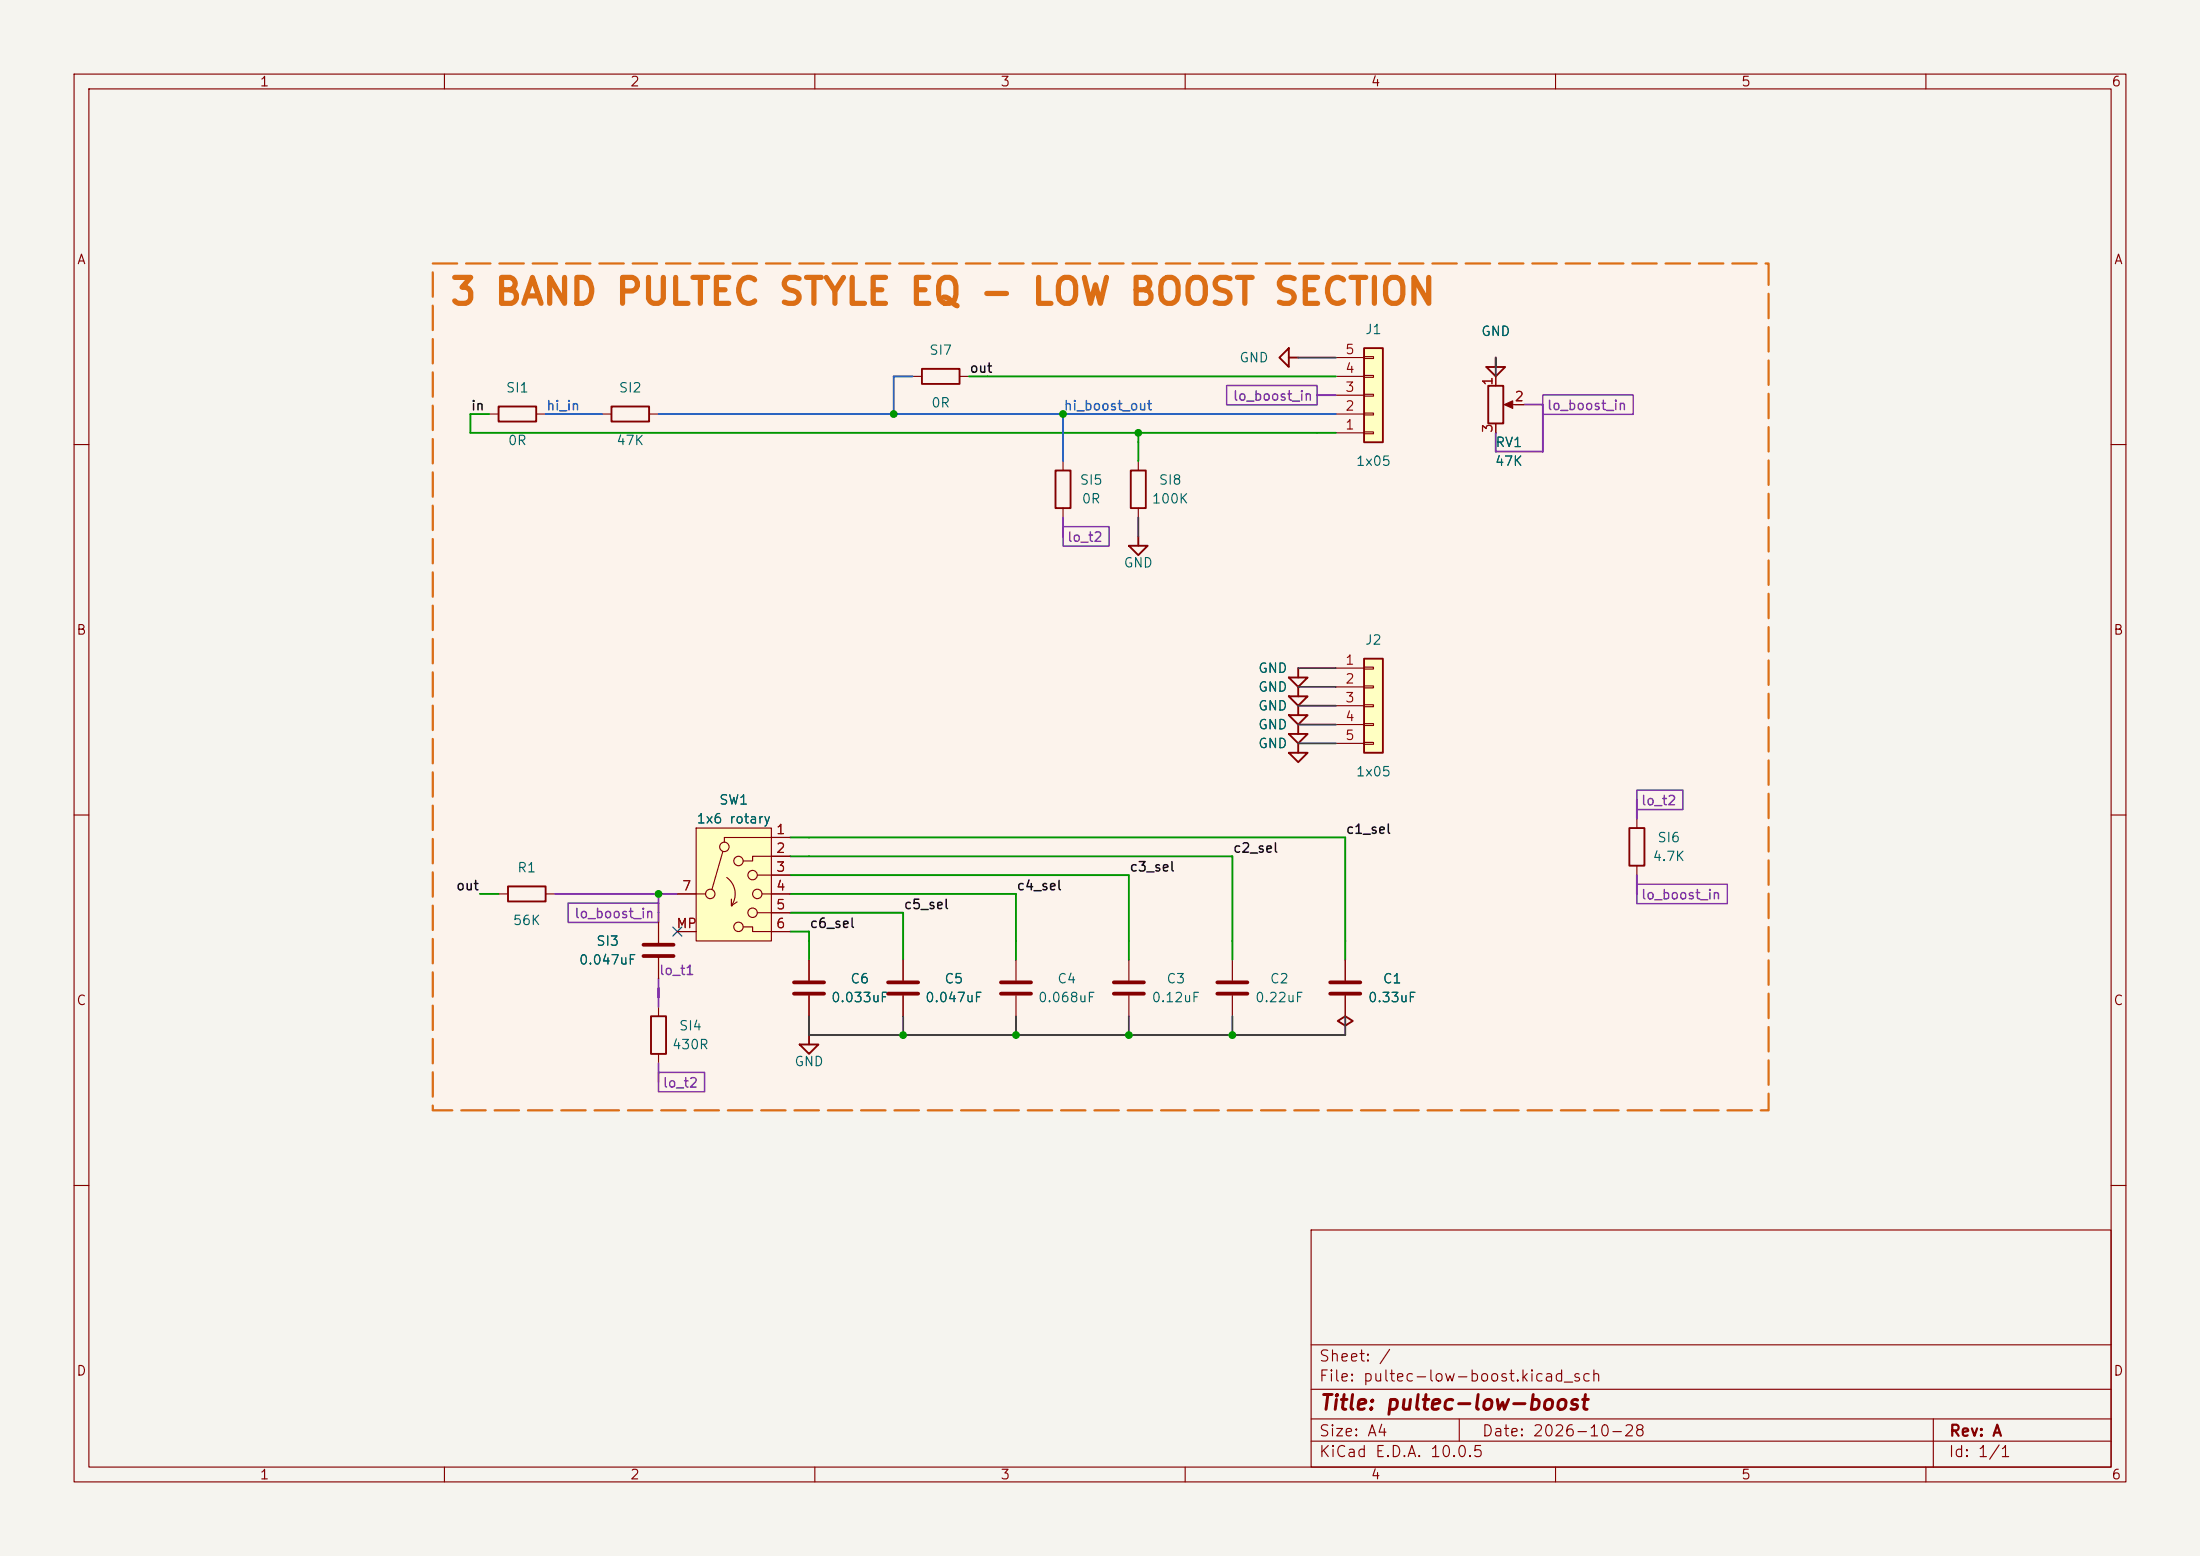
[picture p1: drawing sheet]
<svg xmlns="http://www.w3.org/2000/svg" width="297mm" height="210mm" viewBox="0 0 297 210" stroke-linecap="round" stroke-linejoin="round" font-family="sans-serif">
<path d="M0 0h297v210h-297z" fill="#f5f4ef" stroke="#f5f4ef" stroke-width=".14"/>
<g fill="none" stroke="#840000" stroke-width=".15">
<path d="M10 10h277v190h-277zM12 12h273v186h-273zM60 10v2M110 10v2M160 10v2M210 10v2M260 10v2M10 60h2M285 60h2M10 110h2M285 110h2M10 160h2"/>
<path d="M177 166h108v32h-108zM285 160h2M60 198v2M110 198v2M160 198v2M177 194.5h108M177 191.5h108M177 187.5h108M177 181.5h108M197 191.5v3M210 198v2M260 198v2"/>
<path d="M261 191.5v6.5"/>
</g>
<path d="M58.4 35.6h180.4v114.3h-180.4z" fill="#fcf3ec"/>
<path d="M184.1 47h2.6v12.7h-2.6z" fill="#ffffc2"/>
<path d="M184.1 47h2.6v12.7h-2.6z" fill="none" stroke="#840000" stroke-width=".25"/>
<path d="M180.3 58.4h3.8M180.3 55.9h3.8M180.3 53.3h3.8M180.3 50.8h3.8M180.3 48.3h3.8M184.1 58.3h1.3v.2h-1.3zM184.1 55.8h1.3v.2h-1.3zM184.1 53.2h1.3v.3h-1.3zM184.1 50.7h1.3v.2h-1.3zM184.1 48.1h1.3v.3h-1.3z" fill="none" stroke="#840000" stroke-width=".15"/>
<path d="M184.1 88.9h2.6v12.7h-2.6z" fill="#ffffc2"/>
<g fill="none" stroke="#840000" stroke-width=".25">
<path d="M67.3 54.9h5.1v2h-5.1zM200.7 49.5h2.5l-1.3 1.3zM200.9 52.1h2v5.1h-2zM201.9 48.3v1.2M152.7 63.5h2v5.1h-2zM174 96.5h2.5l-1.2 1.3zM174 94h2.5l-1.2 1.3zM174 91.4h2.5l-1.2 1.3zM175.3 90.2v1.2M175.3 92.7v1.3M175.3 95.3v1.2M184.1 88.9h2.6v12.7h-2.6z"/>
<path d="M174 101.6h2.5l-1.2 1.3zM175.3 100.3v1.3M220 111.8h2v5h-2zM180.6 137.8l1-.6 1 .6-1 .6z"/>
</g>
<g fill="none" stroke="#840000" stroke-width=".15">
<path d="M66 55.9h1.3M72.4 55.9h1.3M201.9 50.8v1.3M201.9 57.2v1.2M203.5 54.6h2.2M153.7 62.2v1.3M153.7 68.6v1.3M180.3 90.2h3.8M180.3 92.7h3.8M180.3 95.3h3.8M180.3 97.8h3.8M184.1 90h1.3v.3h-1.3z"/>
<path d="M184.1 92.6h1.3v.2h-1.3zM184.1 95.1h1.3v.3h-1.3zM184.1 97.7h1.3v.2h-1.3zM180.3 100.3h3.8M184.1 100.2h1.3v.3h-1.3zM221 110.5v1.3M221 116.8v1.3M166.4 129.5v2.8M166.4 134.4v2.8M181.6 129.5v2.8M181.6 134.4v2.8"/>
</g>
<path d="M164.3 134.1h4.1M164.3 132.6h4.1M179.6 134.1h4M179.6 132.6h4" fill="none" stroke="#840000" stroke-width=".51"/>
<path d="M203.1 54.6l1.1-.5v1z" fill="#840000" stroke="#840000" stroke-width=".15"/>
<path d="M94 111.8h10.1v15.2h-10.1z" fill="#ffffc2"/>
<g fill="none" stroke="#840000" stroke-width=".15">
<path d="M81.3 55.9h1.2M87.6 55.9h1.3M123.2 50.8h1.3M129.5 50.8h1.3M201.9 50.8v1.3M201.9 57.2v1.2M204.5 54.6h1.2M143.5 62.2v1.3M143.5 68.6v1.3M94 111.8h10.1v15.2h-10.1zM97.6 114.9l-1.5 5.1M98.1 118.4a2.73 2.73 0 0 1 .6 3.8"/>
<path d="M102.2 118.1h4.5M106.7 113h-8.9v.7M106.7 115.6h-5.1v.6h-1.3M67.3 120.7h1.3M73.7 120.7h1.2M88.9 124.5v2.8M88.9 129.3v2.8M88.9 135.9v1.3M91.4 120.7h3.8M91.4 125.7h2.6M98.7 122.2h.1M98.7 121.3v.9"/>
<path d="M99.5 121.7l-.8 .5M100.3 125.1h1.3v.6h5.1M102.2 123.2h4.5M102.9 120.7h3.8M109.2 129.5v2.8M109.2 134.4v2.8M121.9 129.5v2.8M121.9 134.4v2.8M137.2 129.5v2.8M137.2 134.4v2.8M152.4 129.5v2.8M152.4 134.4v2.8"/>
<path d="M181.6 129.5v2.8M181.6 134.4v2.8M88.9 142.2v1.3"/>
<circle cx="97.8" cy="114.3" r=".63"/>
<circle cx="99.7" cy="116.2" r=".63"/>
<circle cx="101.6" cy="118.1" r=".63"/>
<circle cx="95.9" cy="120.6" r=".63"/>
<circle cx="99.7" cy="125.1" r=".63"/>
<circle cx="101.6" cy="123.2" r=".63"/>
<circle cx="102.2" cy="120.6" r=".63"/>
</g>
<g fill="none" stroke="#840000" stroke-width=".25">
<path d="M82.5 54.9h5.1v2h-5.1zM124.5 49.8h5v2h-5zM174 47v2.5l-1.3-1.2zM174 48.3h1.3M142.5 63.5h2v5.1h-2zM152.4 73.7h2.5l-1.2 1.2zM153.7 72.4v1.3M174 99.1h2.5l-1.2 1.2zM175.3 97.8v1.3M68.6 119.6h5.1v2.1h-5.1zM87.9 137.2h2v5h-2zM109.2 139.7v1.3"/>
<path d="M107.9 141h2.6l-1.3 1.2z"/>
</g>
<path d="M86.9 127.5h4M86.9 129h4M107.2 134.1h4.1M107.2 132.6h4.1M119.9 134.1h4.1M119.9 132.6h4.1M135.1 134.1h4.1M135.1 132.6h4.1M150.4 134.1h4M150.4 132.6h4" fill="none" stroke="#840000" stroke-width=".51"/>
<path d="M165.6 52h12.2v2.7h-12.2zM208.3 53.3h12.2v2.6h-12.2zM143.5 71.1h6.2v2.6h-6.2zM221 106.6h6.2v2.7h-6.2zM221 119.3h12.2v2.7h-12.2zM76.7 121.9h12.2v2.6h-12.2zM88.9 144.7h6.2v2.7h-6.2z" fill="none" stroke="#8232aa" stroke-width=".2"/>
<g fill="none" stroke="#464646" stroke-width=".25">
<path d="M175.3 48.3h5M201.9 48.3v2.5M153.7 69.9v2.5M175.3 90.2h5M175.3 92.7h5M175.3 95.3h5M175.3 97.8h5M175.3 100.3h5M109.2 137.2v2.5h72.4v-2.5M121.9 137.2v2.5M137.2 137.2v2.5M152.4 137.2v2.5"/>
<path d="M166.4 137.2v2.5"/>
</g>
<path d="M66 55.9h-2.5v2.5h116.8M130.8 50.8h49.5M153.7 58.4v3.8M106.7 113h74.9v16.5M106.7 115.6h59.7v13.9M106.7 118.1h45.7v11.4M64.8 120.7h2.5M106.7 120.7h30.5v8.8M106.7 125.7h2.5v3.8M106.7 123.2h15.2v6.3" fill="none" stroke="#009600" stroke-width=".25"/>
<path d="M177.8 53.3h2.5M205.7 54.6h2.6v6.4h-6.4v-2.6M143.5 69.9v2.5M221 108v2.5M221 118.1v2.6M74.9 120.7h16.5M88.9 120.7v3.8M88.9 132.1v3.8M88.9 143.5v2.6" fill="none" stroke="#8232aa" stroke-width=".25"/>
<path d="M73.7 55.9h7.6M88.9 55.9h91.4M123.2 50.8h-2.6v5.1M143.5 55.9v6.3" fill="none" stroke="#1e5ac8" stroke-width=".25"/>
<path d="M90.8 125.1l1.2 1.2M92 125.1l-1.2 1.2" fill="none" stroke="#000084" stroke-width=".15"/>
<path d="M58.4 35.6h180.4v114.3h-180.4z" fill="none" stroke="#dc6e14" stroke-width=".3" stroke-dasharray="3.3 1.2"/>
<g fill="#009600" stroke="#009600" stroke-width=".14">
<circle cx="137.2" cy="139.7" r=".46"/>
<circle cx="152.4" cy="139.7" r=".46"/>
<circle cx="166.4" cy="139.7" r=".46"/>
<circle cx="121.9" cy="139.7" r=".46"/>
<circle cx="120.6" cy="55.9" r=".46"/>
<circle cx="88.9" cy="120.7" r=".46"/>
<circle cx="143.5" cy="55.9" r=".46"/>
<circle cx="153.7" cy="58.4" r=".46"/>
</g>
<text font-size="3.5" fill="#dc6e14" x="60.5" y="42">3 BAND PULTEC STYLE EQ - LOW BOOST SECTION</text>
<text font-size="2" fill="#840000" x="178" y="190.8">Title: pultec-low-boost</text>
<g font-size="1.5" fill="#840000">
<text x="178" y="184.1">Sheet: /</text>
<text x="178" y="186.8">File: pultec-low-boost.kicad_sch</text>
<text x="178" y="197">KiCad E.D.A. 10.0.5</text>
<text x="178" y="194.2">Size: A4</text>
<text x="200" y="194.2">Date: 2026-10-28</text>
<text x="263" y="197">Id: 1/1</text>
<text x="263" y="194.2">Rev: A</text>
</g>
<g font-size="1.3" fill="#840000">
<text x="35" y="12">1</text>
<text x="85" y="12">2</text>
<text x="135" y="12">3</text>
<text x="185" y="12">4</text>
<text x="235" y="12">5</text>
<text x="285" y="12">6</text>
<text x="10.3" y="36">A</text>
<text x="285.3" y="36">A</text>
<text x="10.2" y="86">B</text>
<text x="285.2" y="86">B</text>
<text x="10.2" y="136">C</text>
<text x="285.2" y="136">C</text>
<text x="10.2" y="186">D</text>
<text x="285.2" y="186">D</text>
<text x="35" y="200">1</text>
<text x="85" y="200">2</text>
<text x="135" y="200">3</text>
<text x="185" y="200">4</text>
<text x="235" y="200">5</text>
<text x="285" y="200">6</text>
</g>
<g font-size="1.3" fill="#006464">
<text x="184.2" y="45.4">J1</text>
<text x="199.9" y="45.7">GND</text>
<text x="68.2" y="53.3">SI1</text>
<text x="83.5" y="53.3">SI2</text>
<text x="125.4" y="48.2">SI7</text>
<text x="167.2" y="49.2">GND</text>
<text x="125.6" y="55.3">0R</text>
<text x="68.5" y="60.4">0R</text>
<text x="83.1" y="60.4">47K</text>
<text x="145.7" y="65.7">SI5</text>
<text x="156.3" y="65.7">SI8</text>
<text x="183" y="63.2">1x05</text>
<text x="201.7" y="63.2">47K</text>
<text x="201.8" y="60.7">RV1</text>
<text x="146" y="68.3">0R</text>
<text x="155.4" y="68.3">100K</text>
<text x="151.6" y="76.9">GND</text>
<text x="184.2" y="87.3">J2</text>
<text x="169.8" y="93.7">GND</text>
<text x="169.8" y="91.1">GND</text>
<text x="169.8" y="101.3">GND</text>
<text x="169.8" y="96.2">GND</text>
<text x="169.8" y="98.8">GND</text>
<text x="183" y="105.1">1x05</text>
<text x="93.9" y="111.5">1x6 rotary</text>
<text x="97" y="108.9">SW1</text>
<text x="223.7" y="114">SI6</text>
<text x="69.8" y="118.1">R1</text>
<text x="223" y="116.5">4.7K</text>
<text x="69.1" y="125.2">56K</text>
<text x="78.1" y="130.5">0.047uF</text>
<text x="80.4" y="128">SI3</text>
<text x="112.1" y="135.6">0.033uF</text>
<text x="114.7" y="133">C6</text>
<text x="124.8" y="135.6">0.047uF</text>
<text x="127.4" y="133">C5</text>
<text x="140.1" y="135.6">0.068uF</text>
<text x="142.7" y="133">C4</text>
<text x="155.4" y="135.6">0.12uF</text>
<text x="157.4" y="133">C3</text>
<text x="169.4" y="135.6">0.22uF</text>
<text x="171.4" y="133">C2</text>
<text x="184.6" y="135.6">0.33uF</text>
<text x="186.6" y="133">C1</text>
<text x="90.6" y="141.9">430R</text>
<text x="91.6" y="139.4">SI4</text>
<text x="107.2" y="144.2">GND</text>
</g>
<g font-size="1.3" fill="#0f0f0f">
<text x="130.8" y="50.6">out</text>
<text x="63.5" y="55.7">in</text>
<text x="181.6" y="112.9">c1_sel</text>
<text x="152.4" y="117.9">c3_sel</text>
<text x="166.4" y="115.4">c2_sel</text>
<text x="61.5" y="120.5">out</text>
<text x="109.2" y="125.6">c6_sel</text>
<text x="121.9" y="123">c5_sel</text>
<text x="137.2" y="120.5">c4_sel</text>
</g>
<g font-size="1.3" fill="#a90000">
<text x="181.5" y="53.2">3</text>
<text x="181.5" y="50.7">4</text>
<text x="181.5" y="48.1">5</text>
<text x="201.8" y="52.2" transform="rotate(-90 201.8 52.2)">1</text>
<text x="181.5" y="58.3">1</text>
<text x="181.5" y="55.7">2</text>
<text x="201.8" y="58.5" transform="rotate(-90 201.8 58.5)">3</text>
<text x="204.4" y="54.5">2</text>
<text x="181.5" y="90">1</text>
<text x="181.5" y="92.6">2</text>
<text x="181.5" y="95.1">3</text>
<text x="181.5" y="97.7">4</text>
<text x="181.5" y="100.2">5</text>
<text x="104.7" y="112.9">1</text>
<text x="104.7" y="115.4">2</text>
<text x="104.7" y="118">3</text>
<text x="91.2" y="125.6">MP</text>
<text x="92" y="120.5">7</text>
<text x="104.7" y="120.5">4</text>
<text x="104.7" y="123.1">5</text>
<text x="104.7" y="125.6">6</text>
</g>
<g font-size="1.3" fill="#1e5ac8">
<text x="73.7" y="55.7">hi_in</text>
<text x="143.5" y="55.7">hi_boost_out</text>
</g>
<g font-size="1.3" fill="#8232aa">
<text x="166.4" y="54.4">lo_boost_in</text>
<text x="208.8" y="55.7">lo_boost_in</text>
<text x="144" y="73.4">lo_t2</text>
<text x="221.5" y="109">lo_t2</text>
<text x="77.5" y="124.2">lo_boost_in</text>
<text x="221.5" y="121.7">lo_boost_in</text>
<text x="88.9" y="131.9">lo_t1</text>
<text x="89.4" y="147.1">lo_t2</text>
</g>
</svg>
